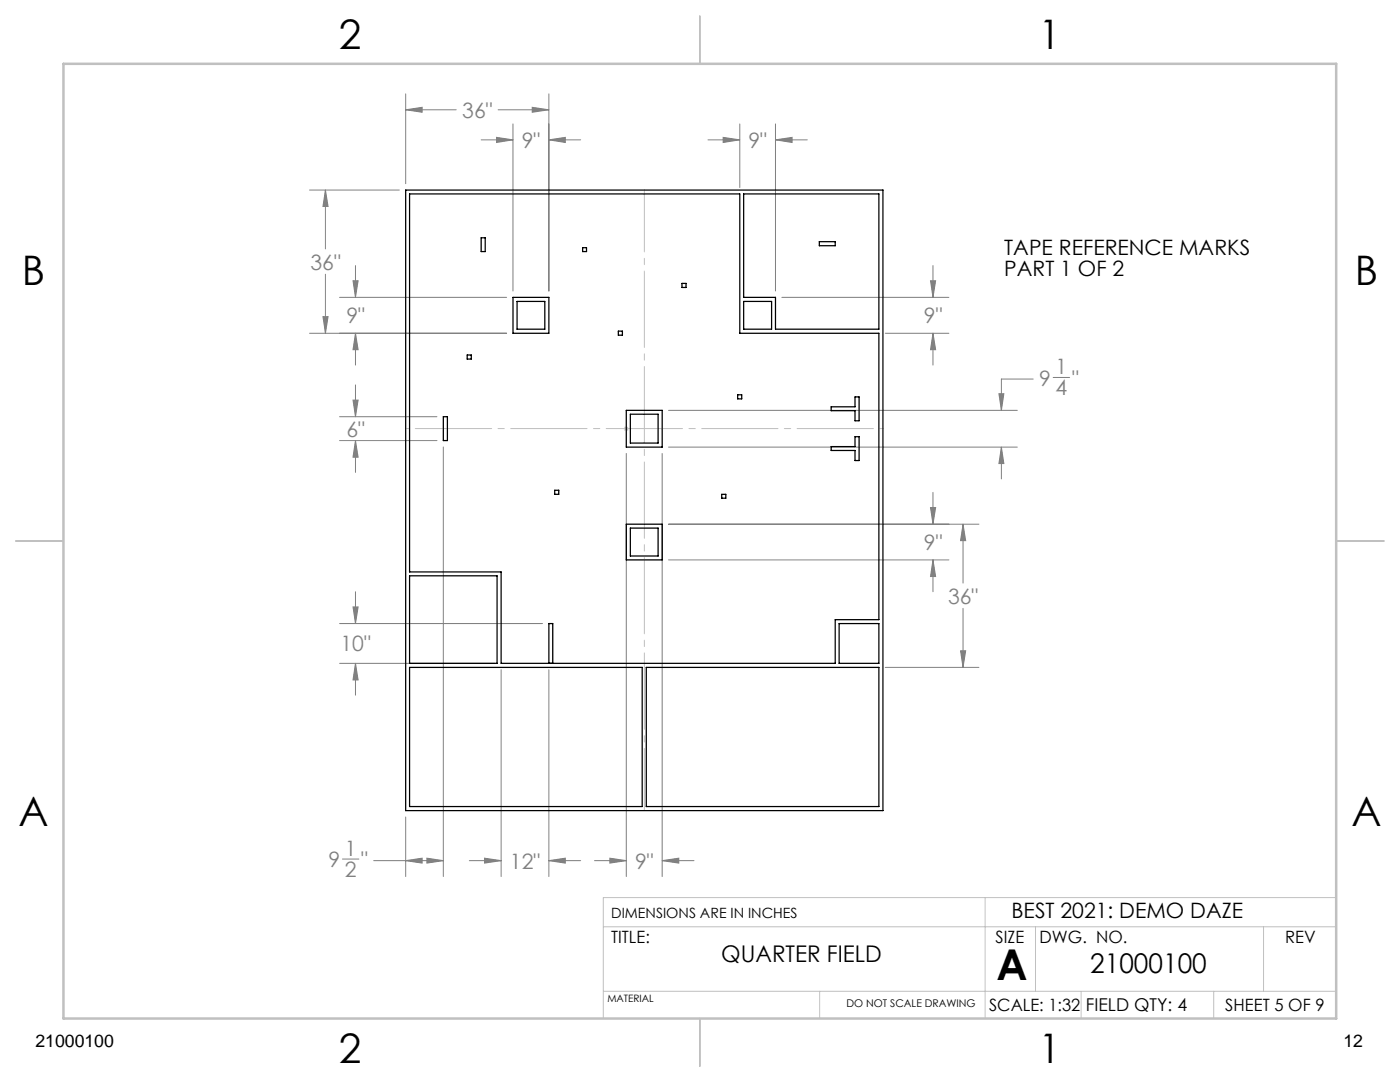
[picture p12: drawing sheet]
<svg xmlns="http://www.w3.org/2000/svg" width="279mm" height="216mm" viewBox="0 0 279 216" stroke-linecap="round" stroke-linejoin="round" font-family="sans-serif">
<g fill="none" stroke="#c0c0c0" stroke-width=".2">
<path d="M124.5 85.5h1M124.6 85.2l.7 .7M125 85v1M125.3 85.2l-.7 .7M196.6 179.1v24.1M266.7 179.1h-146.3v24.1M120.4 197.8h146.3M120.4 184.9h146.3M163.6 197.8v5.4M206.7 184.9v12.9M215.8 197.8v5.4M242.2 197.8v5.4"/>
<path d="M252.2 184.9v12.9"/>
</g>
<g fill="none" stroke="#808080" stroke-width=".2">
<path d="M81 18.7v18M109.5 18.7v39.4M61.8 37.9h17.9M64.9 37.9l.6 3.3h-1zM64.9 37.9v11.8M81 21.9l3.2-.5v1zM81 21.9h10.1M96 27.9h6.4M99.1 27.4l3.3 .5-3.3 .5zM99.4 21.9h10.1M102.4 24.7v33.4M106.2 21.4l3.3 .5-3.3 .5z"/>
<path d="M109.5 27.9l3.3-.5v1zM109.5 27.9h6.4M141.3 27.9h6.3M144.3 27.4l3.3 .5-3.3 .5zM147.6 24.7v12.7M154.8 27.9l3.3-.5v1zM154.8 24.7v33.4M154.8 27.9h6.3M64.9 54.7v11.8M67.8 59.3h33.3M70.4 56h1.1l-.6 3.3zM70.9 53v6.3"/>
<path d="M156 59.3h33.4M185.7 56h1l-.5 3.3zM186.2 53v6.3M61.8 66.5h39.3M64.5 63.2h1l-.6 3.3zM70.4 79.8h1.1l-.6 3.3zM70.9 66.5l.6 3.3h-1.1zM70.9 66.5v6.3M70.9 76.8v6.3M176.7 66.5h12.7M186.2 66.5l.5 3.3h-1zM186.2 66.5v6.3"/>
<path d="M199.4 78.6h.9l-.5 3.3zM206.2 75.6h-6.4v6.3M210.2 75.3h3.3M67.8 83.1h19.4M67.8 87.9h19.4M70.9 87.9l.6 3.3h-1.1zM70.9 87.9v6.4M88.5 89.2v85.7M125 90.5v84.4M132.2 90.5v84.4M133.4 89.2h69.6M133.4 81.9h69.6"/>
<path d="M186.2 98.2v6.4M199.8 89.2l.5 3.3h-.9zM199.8 89.2v6.4M70.9 118.1v6.3M133.4 104.6h62M133.4 111.7h56M185.7 101.3h1l-.5 3.3zM186.2 111.7l.5 3.3h-1zM186.2 111.7v6.4M192.2 104.6l.5 3.3h-1zM192.2 104.6v11.7M67.8 132.4h30.9"/>
<path d="M67.8 124.4h40.5M70.4 121.1h1.1l-.6 3.3zM70.9 132.4l.6 3.3h-1.1zM70.9 132.4v6.3M100 133.6v41.3M109.5 133.6v41.3M176.7 133.2h18.7M191.7 129.9h1l-.5 3.3zM192.2 121.4v11.8M68.3 171.4h3.3M74.6 171.7h13.9M81 171.7l3.2-.5v1z"/>
<path d="M81 163v11.9M85.2 171.2l3.3 .5-3.3 .5zM93.7 171.7h6.3M96.7 171.2l3.3 .5-3.3 .5zM109.5 171.7l3.3-.5v1zM109.5 171.7h6.4M118.6 171.7h6.4M121.7 171.2l3.3 .5-3.3 .5zM132.2 171.7l3.3-.5v1zM132.2 171.7h6.3"/>
</g>
<path d="M128.6 37.9v123.8" fill="none" stroke="#c0c0c0" stroke-width=".2" stroke-dasharray="15.2 1.3 1.3 1.3" stroke-dashoffset="2.9"/>
<path d="M81 85.5h95.2" fill="none" stroke="#c0c0c0" stroke-width=".2" stroke-dasharray="15.2 1.3 1.3 1.3" stroke-dashoffset="-1.9"/>
<path d="M139.7 3.2v9.5M3.1 107.9h9.6M266.7 107.9h9.5M139.7 203.2v9.6" fill="none" stroke="#c0c0c0" stroke-width=".25"/>
<path d="M12.7 12.7h254v190.5h-254z" fill="none" stroke="#c0c0c0" stroke-width=".5"/>
<path d="M144.3 27.4l3.3 .5-3.3 .5zM154.8 27.9l3.3-.5v1zM185.7 56h1l-.5 3.3zM186.2 66.5l.5 3.3h-1zM199.8 89.2l.5 3.3h-.9zM199.4 78.6h.9l-.5 3.3zM121.7 171.2l3.3 .5-3.3 .5zM132.2 171.7l3.3-.5v1zM109.5 27.9l3.3-.5v1zM99.1 27.4l3.3 .5-3.3 .5zM70.4 56h1.1l-.6 3.3zM70.9 66.5l.6 3.3h-1.1zM106.2 21.4l3.3 .5-3.3 .5zM81 21.9l3.2-.5v1zM64.5 63.2h1l-.6 3.3zM64.9 37.9l.6 3.3h-1zM70.9 132.4l.6 3.3h-1.1zM70.4 121.1h1.1l-.6 3.3zM96.7 171.2l3.3 .5-3.3 .5zM109.5 171.7l3.3-.5v1zM192.2 104.6l.5 3.3h-1zM191.7 129.9h1l-.5 3.3zM185.7 101.3h1l-.5 3.3zM186.2 111.7l.5 3.3h-1zM70.4 79.8h1.1l-.6 3.3zM70.9 87.9l.6 3.3h-1.1zM81 171.7l3.2-.5v1zM85.2 171.2l3.3 .5-3.3 .5z" fill="#808080"/>
<g fill="none" stroke="#000" stroke-width=".25">
<path d="M81 37.9h95.2v123.8h-95.2zM81.7 38.7h65.9v27.8h27.8v57.1h-8.7v8.8h-66.7v-18.3h-18.3zM148.4 38.7h27v27h-20.6v-6.4h-6.4zM96 47.4h.8v2.8h-.8zM102.4 59.3h7.1v7.2h-7.1zM116.3 49.4h.8v.8h-.8zM136.1 56.6h.8v.8h-.8zM163.5 48.2h3.2v.8h-3.2zM93.2 70.8h.9v.8h-.9zM103.2 60.1h5.5v5.6h-5.5zM123.4 66.1h.8v.8h-.8zM147.2 78.8h.8v.8h-.8z"/>
<path d="M148.4 60.1h5.6v5.6h-5.6zM88.5 83.1h.8v4.8h-.8zM110.7 97.8h.8v.8h-.8zM125 81.9h7.2v7.3h-7.2zM125.8 82.7h5.5v5.7h-5.5zM144 98.6h.9v.8h-.9zM165.9 89.1h4.7v-2h.8v4.8h-.8v-2h-4.7zM165.9 81.2h4.7v-2h.8v4.8h-.8v-2h-4.7zM81.7 114.9h17.5v17.5h-17.5zM125 104.6h7.2v7.1h-7.2zM125.8 105.4h5.5v5.5h-5.5zM81.7 133.2h46.5v27.7h-46.5z"/>
<path d="M109.5 132.4v-8h.8v8M129 133.2h46.4v27.7h-46.4zM167.5 124.4h7.9v8h-7.9z"/>
</g>
<text font-size="8.5" x="198.9" y="195.5">A</text>
<g font-size="8.1">
<text x="67.6" y="9.7">2</text>
<text x="207.3" y="9.7">1</text>
<text x="4.4" y="57">B</text>
<text x="270.4" y="57">B</text>
<text x="3.7" y="164.9">A</text>
<text x="269.7" y="164.9">A</text>
<text x="67.6" y="212.2">2</text>
<text x="207.3" y="212.2">1</text>
</g>
<text font-size="5.4" x="217.6" y="194.1">21000100</text>
<text font-size="4.6" x="143.9" y="191.9">QUARTER FIELD</text>
<g font-size="4.2" fill="#808080">
<text x="92.3" y="23.5">36&quot;</text>
<text x="104.1" y="29.5">9&quot;</text>
<text x="149.4" y="29.5">9&quot;</text>
<text x="62" y="53.8">36&quot;</text>
<text x="69.1" y="64.5">9&quot;</text>
<text x="184.4" y="64.5">9&quot;</text>
<text x="207.4" y="77">9</text>
<text x="210.7" y="74.6">1</text>
<text x="213.9" y="77">&quot;</text>
<text x="210.7" y="78.8">4</text>
<text x="69.1" y="87.3">6&quot;</text>
<text x="184.4" y="109.7">9&quot;</text>
<text x="189.2" y="120.5">36&quot;</text>
<text x="68" y="130">10&quot;</text>
<text x="65.5" y="173.1">9</text>
<text x="68.8" y="170.8">1</text>
<text x="72.1" y="173.1">&quot;</text>
<text x="101.8" y="173.3">12&quot;</text>
<text x="126.8" y="173.3">9&quot;</text>
<text x="68.8" y="174.9">2</text>
</g>
<g font-size="4.2">
<text x="200.4" y="50.8">TAPE REFERENCE MARKS</text>
<text x="200.4" y="55">PART 1 OF 2</text>
<text x="201.9" y="183.1">BEST 2021: DEMO DAZE</text>
</g>
<g font-size="3.5">
<text x="216.7" y="201.7">FIELD QTY: 4</text>
<text x="7.1" y="208.8">21000100</text>
<text x="268.1" y="208.8">12</text>
</g>
<g font-size="3.4">
<text x="122" y="188.1">TITLE:</text>
<text x="198.7" y="188.1">SIZE</text>
<text x="207.5" y="188.1">DWG. NO.</text>
<text x="256.5" y="188.2">REV</text>
<text x="197.4" y="201.7">SCALE: 1:32</text>
<text x="244.5" y="201.7">SHEET 5 OF 9</text>
</g>
<text font-size="2.8" x="122" y="183.1">DIMENSIONS ARE IN INCHES</text>
<text font-size="2.1" x="168.9" y="201">DO NOT SCALE DRAWING</text>
<text font-size="2" x="121.2" y="200">MATERIAL</text>
</svg>
